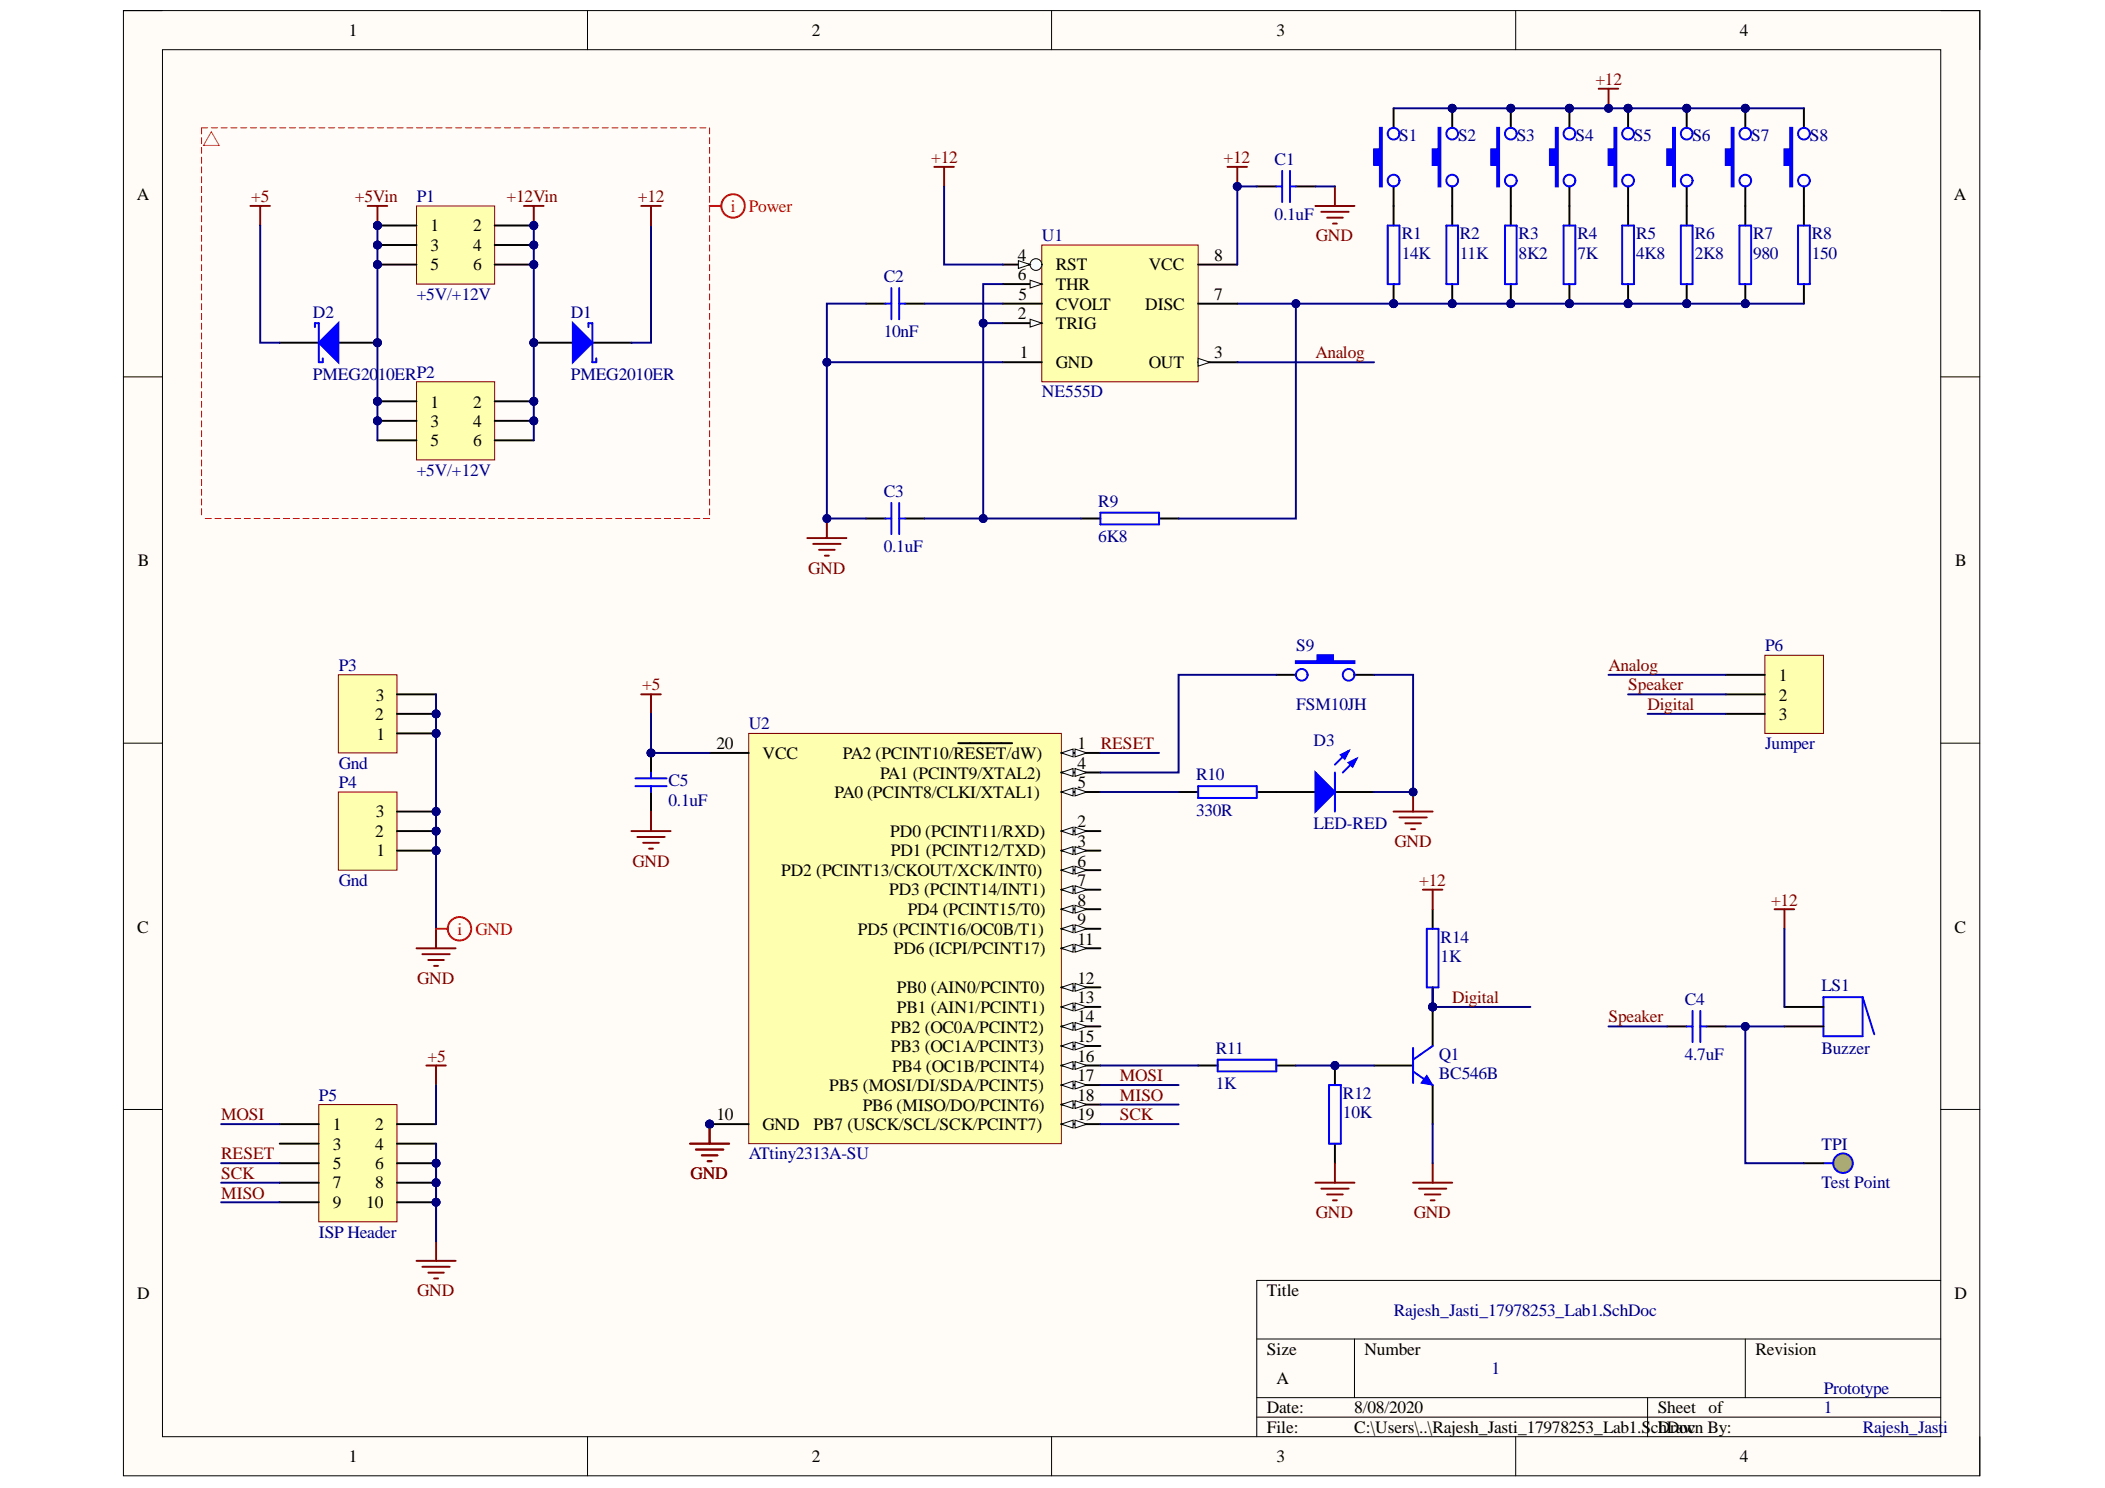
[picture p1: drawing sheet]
# Altium schematic sheet Rajesh_Jasti_17978253_Lab1.SchDoc
size A; DrawnBy: Rajesh_Jasti; Revision: Prototype; SheetNumber: 1; SheetTotal: 1

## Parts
C1  0.1uF  [CAP_1206]
C2  10nF  [CAP_1206]
C3  0.1uF  [CAP_1206]
C4  4.7uF  [CAP_1206]
C5  0.1uF  [CAP_1206]
D1  PMEG2010ER  [SOD123W]
D2  PMEG2010ER  [SOD123W]
D3  LED-RED  [LED1206R]
LS1  Buzzer  [Buzzer]
P1  +5V/+12V  [HDR2X3_AUT]
P2  +5V/+12V  [HDR2X3_AUT]
P3  Gnd  [HDR1X3_AUT]
P4  Gnd  [HDR1X3_AUT]
P5  ISP Header  [FKV10SN_AUT]
P6  Jumper  [HDR1X3_AUT]
Q1  BC546B  [TO-92AUT]
R1  14K  [AXIAL-0.3AUT]
R2  11K  [AXIAL-0.3AUT]
R3  8K2  [AXIAL-0.3AUT]
R4  7K  [AXIAL-0.3AUT]
R5  4K8  [AXIAL-0.3AUT]
R6  2K8  [AXIAL-0.3AUT]
R7  980  [AXIAL-0.3AUT]
R8  150  [AXIAL-0.3AUT]
R9  6K8  [AXIAL-0.3AUT]
R10  330R  [AXIAL-0.3AUT]
R11  1K  [AXIAL-0.3AUT]
R12  10K  [AXIAL-0.3AUT]
R14  1K  [AXIAL-0.3AUT]
S1  FSM10JH  [FSM10JH]  (value not drawn)
S2  FSM10JH  [FSM10JH]  (value not drawn)
S3  FSM10JH  [FSM10JH]  (value not drawn)
S4  FSM10JH  [FSM10JH]  (value not drawn)
S5  FSM10JH  [FSM10JH]  (value not drawn)
S6  FSM10JH  [FSM10JH]  (value not drawn)
S7  FSM10JH  [FSM10JH]  (value not drawn)
S8  FSM10JH  [FSM10JH]  (value not drawn)
S9  FSM10JH  [FSM10JH]
TPI  Test Point  [PAD1_AUT]
U1  NE555D  [SO8_M]
U2  ATtiny2313A-SU  [20S_M]

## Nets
+5: C5.2 D2.1(K) P5.2 U2.20(VCC)
+5Vin: D2.2(A) P1.1 P1.3 P1.5 P2.1 P2.3 P2.5
+12: C1.1 D1.1(K) LS1.1 R14.2 S1.2 S2.2 S3.2 S4.2 S5.2 S6.2 S7.2 S8.2 U1.4(RST) U1.8(VCC)
+12Vin: D1.2(A) P1.2 P1.4 P1.6 P2.2 P2.4 P2.6
GND: C1.2 C2.1 C3.1 C5.1 D3.K P3.1 P3.2 P3.3 P4.1 P4.2 P4.3 P5.4 P5.6 P5.8 P5.10 Q1.3(E) R12.1 S9.2 U1.1(GND) U2.10(GND)
Analog: P6.1 U1.3(OUT)
Digital: P6.3 Q1.1(C) R14.1
MISO: P5.9 U2.18(PB6_(MISO/DO/PCINT6))
MOSI: P5.1 U2.17(PB5_(MOSI/DI/SDA/PCINT5))
RESET: P5.5 U2.1(PA2_(PCINT10/~{RESET}/dW))
SCK: P5.7 U2.19(PB7_(USCK/SCL/SCK/PCINT7))
Speaker: C4.1 P6.2
NetC2_2: C2.2 U1.5(CVOLT)
NetC3_2: C3.2 R9.2 U1.2(TRIG) U1.6(THR)
NetC4_2: C4.2 LS1.2 TPI.1
NetD3_A: D3.A R10.1
NetQ1_2: Q1.2(B) R11.1 R12.2
NetR1_1: R1.1 R2.1 R3.1 R4.1 R5.1 R6.1 R7.1 R8.1 R9.1 U1.7(DISC)
NetR1_2: R1.2 S1.1
NetR2_2: R2.2 S2.1
NetR3_2: R3.2 S3.1
NetR4_2: R4.2 S4.1
NetR5_2: R5.2 S5.1
NetR6_2: R6.2 S6.1
NetR7_2: R7.2 S7.1
NetR8_2: R8.2 S8.1
NetR10_2: R10.2 U2.5(PA0_(PCINT8/CLKI/XTAL1))
NetR11_2: R11.2 U2.16(PB4_(OC1B/PCINT4))
NetS9_1: S9.1 U2.4(PA1_(PCINT9/XTAL2))

Not connected (* = marked no-connect by the designer): P5 3; U2 2(PD0_(PCINT11/RXD)) 3(PD1_(PCINT12/TXD)) 6(PD2_(PCINT13/CKOUT/XCK/INT0)) 7(PD3_(PCINT14/INT1)) 8(PD4_(PCINT15/T0)) 9(PD5_(PCINT16/OC0B/T1)) 11(PD6_(ICPI/PCINT17)) 12(PB0_(AIN0/PCINT0)) 13(PB1_(AIN1/PCINT1)) 14(PB2_(OC0A/PCINT2)) 15(PB3_(OC1A/PCINT3))

## Layout directives
rule Clearance Constraint [Clearance = 20mil]; rule Width Constraint [Pref Width = 80mil    Min Width = 30mil    Max Width = 80mil]; rule Routing Via Style [Pref Size = 50mil    Pref Hole Size = 28mil]: +5, +5Vin, +12, +12Vin
mark named GND: GND
